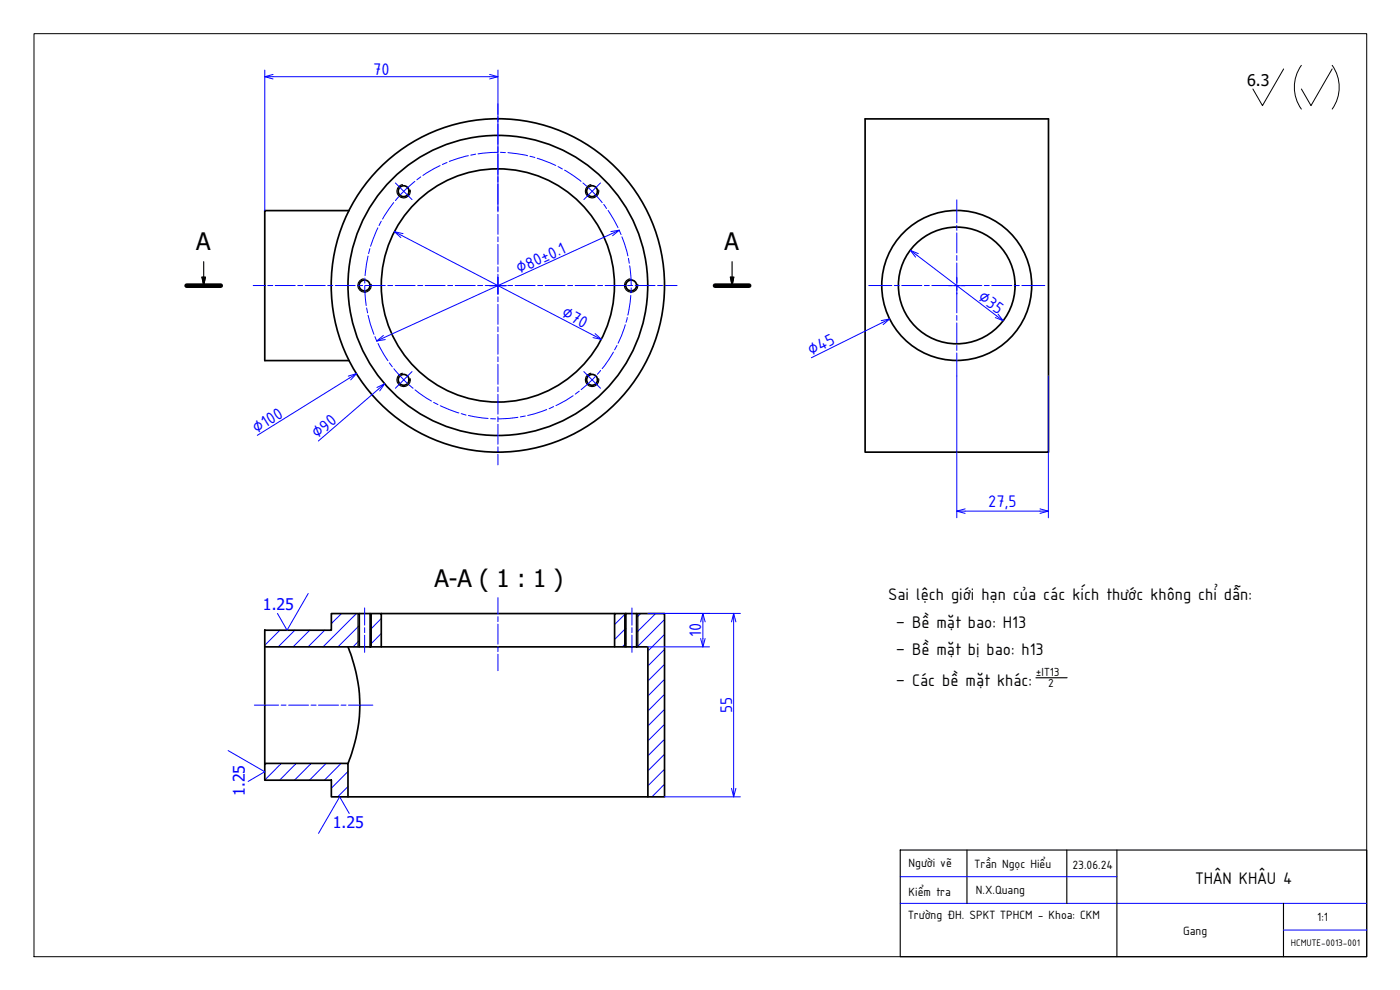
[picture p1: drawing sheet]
<svg xmlns="http://www.w3.org/2000/svg" width="420mm" height="297mm" viewBox="0 0 420 297" stroke-linecap="round" stroke-linejoin="round" font-family="sans-serif">
<!-- layer: Netmanh -->
<g fill="none" stroke="#00f" stroke-width=".3">
<path d="M79.5 21v42.2M82 23h64.9M149.4 21v42.6M118.7 54.9l5 5M119.6 59l-.9 1.2M124.5 54.4l-4.4 4.1M126.3 53.1l-1.2 .9M132.1 49.7l-5.2 2.9M134.2 48.8l-1.4 .5M140.5 46.7l-5.7 1.8M142.7 46.3l-1.4 .3M149.4 45.7l-5.9 .5"/>
<path d="M150.2 45.7l1.5 .1M152.4 45.8l5.9 .9M159 46.9l1.5 .4M161.2 47.5l5.6 2.1M167.5 50l1.3 .7M169.4 51l5 3.4M175 54.9l1.1 1M176.7 56.4l4 4.4M180.2 54.9l-5 5M287.1 60v6.9M110.4 76.8l-.8 5.9M111 74.6l-.4 1.5"/>
<path d="M113.4 68.4l-2.2 5.5M114.4 66.4l-.7 1.3M118.2 60.8l-3.4 4.9M120.6 70.7l57.7 30M149.4 64.3v6M149.4 71.1v1.4M149.4 73.3v6M181.2 61.3l.8 1.3M182.5 63.1l3 5.2M183.6 70.1l-68.2 31.1M185.8 69l.6 1.4M186.6 71.1l1.8 5.7"/>
<path d="M188.6 77.5l.2 1.5M189 79.7l.4 6M275.2 76.6l23.9 18.2M287.1 67.6v1.5M287.1 69.9v6M287.1 76.7v1.4M287.1 78.9v15M76 85.7h3.6M80.3 85.7h1.6M82.6 85.7h6M89.4 85.7h1.4M91.6 85.7h6"/>
<path d="M98.3 85.7h1.6M100.6 85.7h6M107.4 85.7h1.4M109.5 85.7l.4 6M109.5 83.5v1.4M109.6 85.7h6M110 92.4l.3 1.5M110.4 94.6l1.8 5.7M116.4 85.7h1.5M118.6 85.7h6M125.3 85.7h1.6M127.6 85.7h6"/>
<path d="M134.4 85.7h1.4M136.6 85.7h6M143.3 85.7h1.6M145.6 85.7h6.3M149.4 80v1.6M149.4 82.3v6M149.4 89.1v1.4M149.4 91.3v6M149.4 98v1.6M152.4 85.7h1.4M154.6 85.7h6M161.4 85.7h1.5"/>
<path d="M163.6 85.7h6M170.3 85.7h1.6M172.6 85.7h6M179.4 85.7h1.4M181.6 85.7h6M187.7 97.4l-2.2 5.6M188.3 95.3l-.4 1.4M188.3 85.7h1.6M189.3 88.6l-.9 6M189.4 86.4v1.5M190.6 85.7h6M197.4 85.7h1.4"/>
<path d="M199.6 85.7h3.6M260.7 85.7h6.9M264.8 96.8l-21.3 10.5M268.4 85.7h1.5M270.6 85.7h6M277.4 85.7h1.5M279.7 85.7h14.9M287.1 94.6v1.5M287.1 96.9v6M295.4 85.7h1.5M297.6 85.7h6.1M304.4 85.7h1.5"/>
<path d="M306.7 85.7h6.9M104.9 113.4l-27.7 17.2M112.5 101l.6 1.4M113.5 103.1l2.9 5.1M113.5 116.8l-18 15.5M116.8 108.9l.9 1.2M118.2 110.6l4.1 4.4M122.8 115.5l1.2 1M123.7 111.5l-5 5M124.5 117l5 3.3M149.4 100.3v6M149.4 107v1.5"/>
<path d="M149.4 109.3v6M149.4 116.1v1.4M149.4 118.3v6M172 118.7l-5.2 3M173.8 117.4l-1.2 .9M175.2 111.5l5 5M178.8 112.8l-4.4 4.1M180.3 111.2l-1 1.1M184.1 105.6l-3.4 5M185.2 103.7l-.8 1.3M287.1 103.6v1.5M287.1 105.9v49.4"/>
<path d="M314.6 112.8v42.5M130.1 120.7l1.3 .7M132.1 121.7l5.6 2.2M138.4 124.1l1.5 .4M140.6 124.7l5.9 .8M147.2 125.6l1.5 .1M149.4 125v1.6M149.4 127.3v6M149.4 134.1v1.4M149.4 136.3v3.2M155.4 125.2l-5.9 .5M157.6 124.8l-1.4 .3"/>
<path d="M164.1 122.9l-5.7 1.8M166.2 122l-1.4 .6M289.6 153.4h22.5M92.5 178.1l-6.4 11-2.8-5M149.4 179.3v5M79.5 189.1h.1M84 189.1l-4.5 4.5M88.5 189.1l-5 5M93 189.1l-5 5M97.5 189.1l-5 5M102.5 184.1l-3.1 3M107 184.1l-10.1 10"/>
<path d="M107.8 187.7l-6.4 6.4M107.8 192.2l-1.8 1.9M109.4 182.4v5.2M109.4 188.3v1.5M109.4 190.6v5.1M111.5 184.1l-.4 .4M114.4 185.6l-3.3 3.4M114.4 190.1l-3.3 3.3M149.4 185v1.5M149.4 187.3v6M149.4 194v1.5M149.4 196.3v4.9"/>
<path d="M187.8 184.1l-3.4 3.3M187.8 188.5l-3.4 3.4M187.8 193l-1 1.1M189.7 182.4v5.2M189.7 188.3v1.5M189.7 190.6v5.1M192.3 184.1l-1.2 1.2M194.4 194.1h18.5M194.4 184.1h27.8M196.8 184.1l-5.7 5.7M199.4 185.9l-8.1 8.2M199.4 190.4l-5 5"/>
<path d="M199.4 194.8l-5 5M199.4 199.3l-5 5M210.9 186.6v5M220.2 186.6v49.9M76.3 211.6h7.3M84.4 211.6h1.5M86.6 211.6h6M93.3 211.6h1.6M95.6 211.6h6M102.4 211.6h1.4M104.6 211.6h7.3M199.4 203.8l-5 5.1"/>
<path d="M199.4 208.3l-5 5M199.4 212.8l-5 5M199.4 217.3l-5 5M68.5 225.2l11 6.3-5 3M79.9 229.1l-.4 .5M84.4 229.1l-4.9 4.9M88.9 229.1l-5 5M93.4 229.1l-5 5M97.9 229.1l-5 5M102.4 229.1l-5 5M104.4 231.5l-5 5M104.4 236l-3.1 3.1"/>
<path d="M199.4 221.8l-5 5M199.4 226.3l-5 5M199.4 230.8l-5 5M199.4 235.3l-3.7 3.8M199.4 239.1h22.8M104.8 244.1l-2.9-5-6.3 10.9M270.2 271h140M270.2 263h65M385.2 279h25"/>
</g>
<!-- layer: Hatch (ISO) -->
<path d="M99.6 184.1l-.2 .1M184.9 184.1l-.5 .4" fill="none" stroke="#ff0080" stroke-width=".3"/>
<!-- layer: Visible (ISO) -->
<g fill="none" stroke="#000" stroke-width=".51">
<path d="M259.6 35.7h55.1v100h-55.1zM104.8 63.2h-25.3v45h25.3M79.5 189.1h19.9v-5h8.4v10h-28.3zM79.5 194.1v35M104.4 194.1a44.8 44.8 0 0 1 0 35M107.8 184.1h3.3M107.8 194.1h3.3M111.1 184.1h3.3v10h-3.3zM114.4 184.1h70M114.4 194.1h70M184.4 184.1h3.4v10h-3.4zM187.8 184.1h3.3"/>
<path d="M187.8 194.1h3.3M191.1 184.1h8.3v55h-5v-45h-3.3zM79.5 229.1h24.9v10h-5v-5h-19.9zM104.4 239.1h90"/>
<circle cx="121.1" cy="57.4" r="1.63"/>
<circle cx="177.7" cy="57.4" r="1.63"/>
<circle cx="109.4" cy="85.6" r="1.63"/>
<circle cx="149.4" cy="85.6" r="45"/>
<circle cx="149.4" cy="85.6" r="50"/>
<circle cx="149.4" cy="85.6" r="35"/>
<circle cx="189.4" cy="85.6" r="1.63"/>
<circle cx="287.1" cy="85.6" r="22.5"/>
<circle cx="287.1" cy="85.6" r="17.5"/>
<circle cx="121.1" cy="114" r="1.63"/>
<circle cx="177.7" cy="114" r="1.63"/>
</g>
<!-- layer: Visible Narrow (ISO) -->
<path d="M120.8 55.4a2.01 2.01 0 0 0-1.6 2.3 2.01 2.01 0 0 0 2.3 1.6 2.01 2.01 0 0 0 1.6-2.3M177.3 55.4a2.01 2.01 0 0 0-1.6 2.3 2.01 2.01 0 0 0 2.3 1.6 2.01 2.01 0 0 0 1.7-2.3M109.1 83.7a2.01 2.01 0 0 0-1.7 2.3 2.01 2.01 0 0 0 2.4 1.6 2.01 2.01 0 0 0 1.6-2.3M189.1 83.7a2.01 2.01 0 0 0-1.7 2.3 2.01 2.01 0 0 0 2.4 1.6 2.01 2.01 0 0 0 1.6-2.3M120.8 112a2.01 2.01 0 0 0-1.6 2.3 2.01 2.01 0 0 0 2.3 1.6 2.01 2.01 0 0 0 1.6-2.3M177.3 112a2.01 2.01 0 0 0-1.6 2.3 2.01 2.01 0 0 0 2.3 1.6 2.01 2.01 0 0 0 1.7-2.3M107.4 184.1v10M111.5 184.1v10M187.5 184.1v10M191.4 184.1v10" fill="none" stroke="#000" stroke-width=".34"/>
<!-- layer: NetDam -->
<path d="M10.2 10.1h400v276.9h-400z" fill="none" stroke="#000" stroke-width=".3"/>
<path d="M61.1 78.5v7.2l-.5-2.5h1l-.5 2.5M219.7 78.5v7.2l-.5-2.5h1l-.5 2.5M310.9 203.4h9.4M270.2 255h140v32h-140zM290.2 255v16M320.2 255v16M335.2 255v32M385.2 271v16" fill="none" stroke="#000" stroke-width=".34"/>
<!-- layer: 0 -->
<g fill="none" stroke="#00f" stroke-width=".3">
<path d="M79.5 23h2.5M82 22.3l-2.5 .7 2.5 .7M146.9 22.3l2.5 .7-2.5 .7M146.9 23h2.5M118.4 69.5l2.2 1.2M120.9 70.1l-2.5-.6 1.9 1.8M183.3 69.5l2.5-.4-1.9 1.6M185.8 69.1l-2.2 1M273.2 75.1l2 1.5M275.6 76.1l-2.4-1 1.6 2.1M264.5 96.2l2.5-.5-2 1.7M267 95.7l-2.2 1.1"/>
<path d="M299.1 94.8l2 1.5M299.5 94.2l1.6 2.1-2.4-1M104.5 112.8l2.5-.7-1.8 1.9M107 112.1l-2.1 1.3M113.1 116.3l2.3-1.2-1.4 2.2M115.1 100.7l-2 1.6 2.5-.4M115.4 101.2l-2.3 1.1M115.4 115.1l-1.9 1.7M178.3 100.7l2.2 1.1M178.6 100.1l1.9 1.7-2.5-.5M287.1 153.4h2.5M289.6 152.7l-2.5 .7 2.5 .6"/>
<path d="M312.1 152.7l2.5 .7-2.5 .6M312.1 153.4h2.5M210.3 191.6l.6 2.5 .7-2.5M210.3 186.6l.6-2.5 .7 2.5M210.9 184.1v2.5M210.9 191.6v2.5M219.5 186.6l.7-2.5 .7 2.5M220.2 184.1v2.5M219.5 236.5l.7 2.6 .7-2.6M220.2 236.5v2.6"/>
</g>
<!-- layer: NetDam -->
<path d="M60.6 83.2h1l-.5 2.5zM219.2 83.2h1l-.5 2.5z" fill="#000" stroke="#000" stroke-width=".3"/>
<path d="M56 85.7h10.3M214.6 85.7h10.2" fill="none" stroke="#000" stroke-width="1.4"/>
<!-- layer: Symbol (ISO) -->
<path d="M390.6 19.6a11.3 11.3 0 0 0 0 13.1M399.8 19.6a11.3 11.3 0 0 1 0 13.1M385.2 20.7l-6.3 11-2.9-5M399.8 20.7l-6.4 11-2.8-5" fill="none" stroke="#000" stroke-width=".3"/>
<g font-size="7.2">
<text x="58.9" y="75">A</text>
<text x="217.5" y="75">A</text>
<text x="130.4" y="176.1">A-A ( 1 : 1 )</text>
</g>
<g font-size="5.4" fill="#00f">
<text x="112" y="22.5">70</text>
<text x="155.8" y="82.2" transform="rotate(-25 155.8 82.2)">∅80±0.1</text>
<text x="293.2" y="89.6" transform="rotate(37 293.2 89.6)">∅35</text>
<text x="168.2" y="94.9" transform="rotate(28 168.2 94.9)">∅70</text>
<text x="243.4" y="106.8" transform="rotate(-26 243.4 106.8)">∅45</text>
<text x="77" y="130.2" transform="rotate(-32 77 130.2)">∅100</text>
<text x="95.3" y="131.9" transform="rotate(-41 95.3 131.9)">∅90</text>
<text x="296.6" y="152.2">27,5</text>
<text x="210.4" y="191.2" transform="rotate(-90 210.4 191.2)">10</text>
<text x="219.7" y="214" transform="rotate(-90 219.7 214)">55</text>
</g>
<g font-size="5.4">
<text x="266.5" y="180">Sai lệch giới hạn của các kích thước không chỉ dẫn:</text>
<text x="268.8" y="188.5">– Bề mặt bao: H13</text>
<text x="268.8" y="196.5">– Bề mặt bị bao: h13</text>
<text x="268.8" y="205.8">– Các bề mặt khác:</text>
<text x="358.8" y="265.2">THÂN KHÂU 4</text>
</g>
<text font-size="4.8" x="374.3" y="25.7">6.3</text>
<g font-size="4.8" fill="#00f">
<text x="78.9" y="183">1.25</text>
<text x="73.4" y="238.8" transform="rotate(-90 73.4 238.8)">1.25</text>
<text x="99.9" y="248.6">1.25</text>
</g>
<g font-size="3.9">
<text x="272.7" y="260.1">Người vẽ</text>
<text x="292.5" y="260.4">Trần Ngọc Hiểu</text>
<text x="321.9" y="260.6">23.06.24</text>
<text x="272.7" y="268.7">Kiểm tra</text>
<text x="292.9" y="268.3">N.X.Quang</text>
<text x="272.5" y="275.8">Trường ĐH. SPKT TPHCM - Khoa: CKM</text>
<text x="355" y="280.6">Gang</text>
<text x="395.3" y="276.3">1:1</text>
</g>
<g font-size="3.8">
<text x="310.9" y="202.8">±IT13</text>
<text x="314.6" y="206.2">2</text>
</g>
<text font-size="3.1" x="387.4" y="283.7">HCMUTE-0013-001</text>
</svg>
